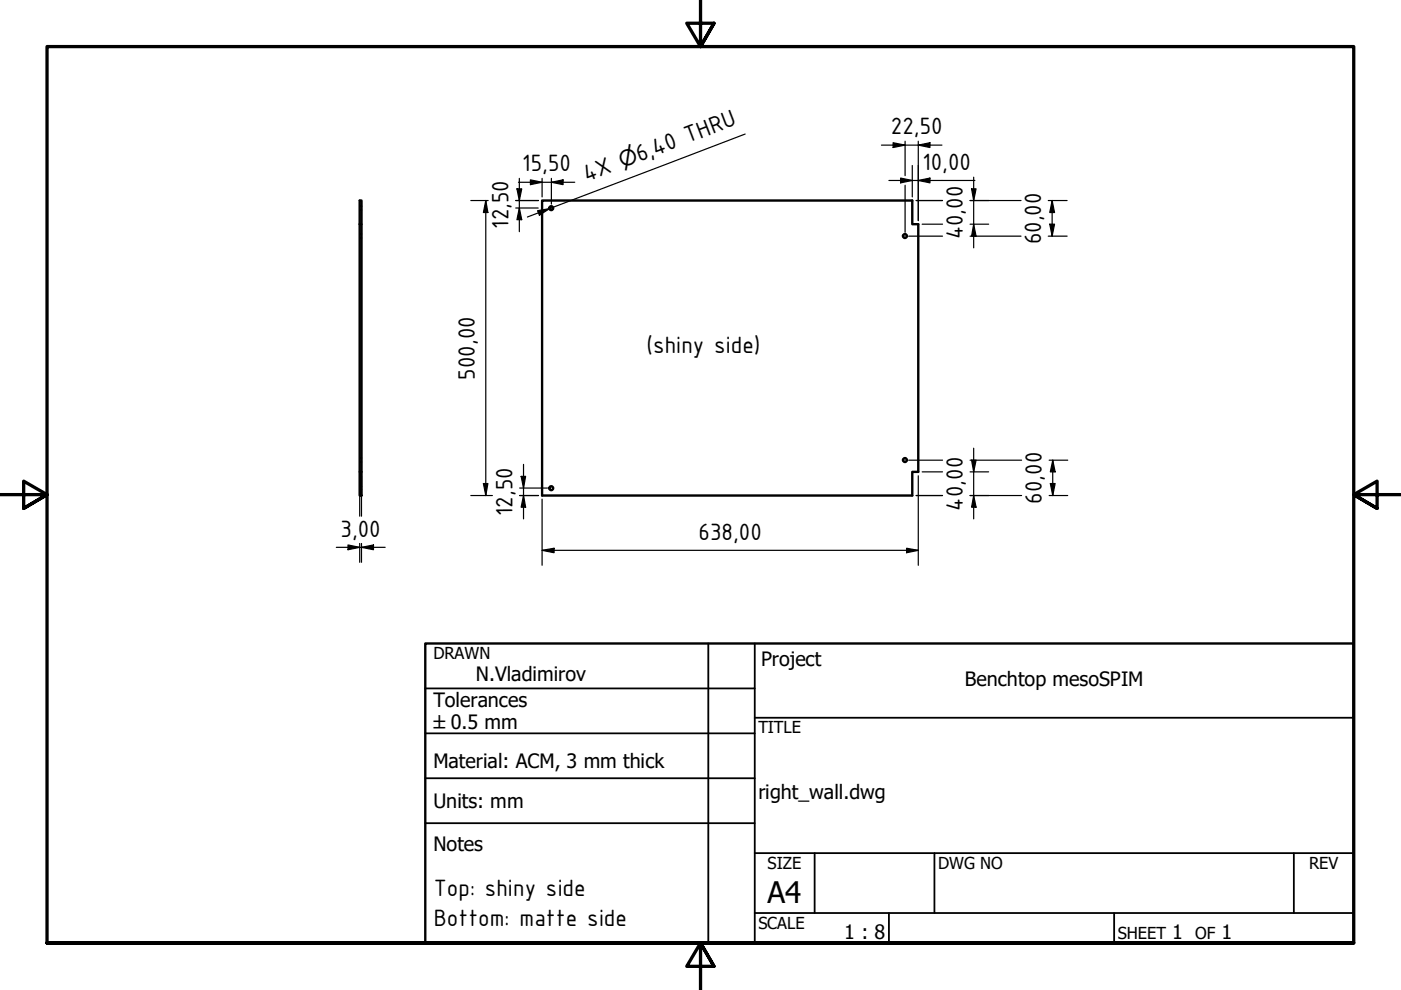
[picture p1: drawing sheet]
<svg xmlns="http://www.w3.org/2000/svg" width="297mm" height="210mm" viewBox="0 0 297 210" stroke-linecap="round" stroke-linejoin="round" font-family="sans-serif">
<!-- layer: Visible (ISO) -->
<g fill="none" stroke="#000" stroke-width=".51">
<path d="M76.3 47.5h.3v-5h-.3v57.5M76.6 47.5v52.5M114.9 42.5h78.5v5h1.3v52.5h-1.3v5.1h-78.5zM76.3 100h.3v5.1h-.3z"/>
<circle cx="116.9" cy="44.1" r=".41"/>
<circle cx="191.9" cy="50" r=".41"/>
<circle cx="191.9" cy="97.5" r=".41"/>
<circle cx="116.9" cy="103.5" r=".41"/>
</g>
<!-- layer: Hidden (ISO) -->
<g fill="none" stroke="#000" stroke-width=".38">
<path d="M76.3 44.5h.1M76.3 43.7h.1M76.3 50.5h.1M76.3 49.6h.1M76.5 44.5h.1M76.5 43.7h.1M76.5 50.5h.1M76.5 49.6h.1M76.3 98h.1M76.3 97.1h.1M76.5 98h.1M76.5 97.1h.1"/>
<path d="M76.3 103.9h.1M76.3 103.1h.1M76.5 103.9h.1M76.5 103.1h.1"/>
</g>
<!-- layer: Border (ANSI) -->
<path d="M148.5 -.1v10l-2.9-5h5.8l-2.9 5 2.9-5M0 104.9h10l-5-2.9v5.8l5-2.9-5 2.9M297 104.9h-10l5-2.9v5.8l-5-2.9 5 2.9M10 199.9v-190h277v190h-277h277M151.4 204.9l-2.9-5 2.9 5h-5.8l2.9-5v10" fill="none" stroke="#000" stroke-width=".7"/>
<!-- layer: Title (ANSI) -->
<g fill="none" stroke="#000" stroke-width=".38">
<path d="M150.2 136.4v63.5M160 136.4v63.5M90.2 146h69.8M90.2 155.5h69.8M160 152.2h127M90.2 165h69.8M90.2 174.5h69.8M160 193.6h127M160 180.9h127M172.7 180.9v12.7M188.5 193.6v6.3M198.1 180.9v12.7"/>
<path d="M236.2 193.6v6.3M274.3 180.9v12.7"/>
</g>
<path d="M90.2 136.4h196.8v63.5h-196.8z" fill="none" stroke="#000" stroke-width=".51"/>
<!-- layer: Dimension (ISO) -->
<g fill="none" stroke="#000" stroke-width=".25">
<path d="M109.9 38.6h12M110.1 37.8v11.3M112.5 38.1l2.4 .5-2.4 .6zM114.9 37.8v4M116.9 38.6l2.5-.5v1.1zM116.9 37.8v5.5M186.9 30.8h12.8M188.5 38.3h18.2M189.4 30.3l2.5 .5-2.5 .5zM190.9 37.8l2.5 .5-2.5 .5zM191.9 29.9v7.3M191.9 39.3v9.9"/>
<path d="M193.4 35.1v6.7M194.7 30.8l2.5-.5v1zM194.7 38.3l2.5-.5v1zM194.7 29.9v16.9M206.4 37.6v14.9M99.8 42.5h3.7M103 42.5l.4 2.6h-.9zM103 42.5v62.6M109.3 42.5h4.9M109.3 44.1h4.8M109.6 40h1l-.5 2.5zM110.1 44.1l.5 2.5h-1z"/>
<path d="M192.7 50.1h7.1M194.2 42.5h5.6M195.5 47.5h4.3M205.7 42.5h10.8M205.7 47.5h3.9M205.7 50.1h10.8M206 40h.9l-.5 2.5zM206.4 47.5l.5 2.6h-.9zM222.2 42.5h4.1M222.2 50.1h4.1M222.6 47.5h1l-.5 2.6zM223.1 42.5l.5 2.6h-1z"/>
<path d="M223.1 42.5v7.6M111 98.5v11.5M192.7 97.6h7.1M205.7 97.6h10.9M206 97.6h.9l-.5 2.4zM206.4 95v15M222.4 97.6h4M223.2 97.6l.5 2.4h-1zM223.2 97.6v7.5M71.3 116h10.4M73.8 115.5l2.5 .5-2.5 .6zM76.3 100.9v8.5"/>
<path d="M76.3 115.2v4M76.6 116l2.6-.5v1.1zM76.6 100.9v8.5M76.6 115.2v4M99.8 105.1h4.6M102.5 102.5h.9l-.4 2.6zM110.2 105.1h4M110.2 103.5h5.9M110.5 101h.9l-.4 2.5zM111 105.1l.4 2.4h-.9zM114.9 116.7l2.6-.5v1zM114.9 116.7h79.8"/>
<path d="M114.9 105.8v14.1M192.2 116.2l2.5 .5-2.5 .5zM194.2 105.1h5.6M194.7 100.9v19M195.5 100h4.3M205.7 105.1h10.9M205.7 100h3.9M206.4 105.1l.5 2.4h-.9zM222.4 105.1h4M222.7 102.5h1l-.5 2.6z"/>
</g>
<g fill="#000">
<path d="M112.5 38.1l2.4 .5-2.4 .6z" fill-rule="evenodd"/>
<path d="M116.9 38.6l2.5-.5v1.1z" fill-rule="evenodd"/>
<path d="M189.4 30.3l2.5 .5-2.5 .5z" fill-rule="evenodd"/>
<path d="M190.9 37.8l2.5 .5-2.5 .5z" fill-rule="evenodd"/>
<path d="M194.7 30.8l2.5-.5v1z" fill-rule="evenodd"/>
<path d="M194.7 38.3l2.5-.5v1z" fill-rule="evenodd"/>
<path d="M103 42.5l.4 2.6h-.9z" fill-rule="evenodd"/>
<path d="M109.6 40h1l-.5 2.5z" fill-rule="evenodd"/>
<path d="M110.1 44.1l.5 2.5h-1z" fill-rule="evenodd"/>
<path d="M206 40h.9l-.5 2.5z" fill-rule="evenodd"/>
<path d="M206.4 47.5l.5 2.6h-.9z" fill-rule="evenodd"/>
<path d="M222.6 47.5h1l-.5 2.6z" fill-rule="evenodd"/>
<path d="M223.1 42.5l.5 2.6h-1z" fill-rule="evenodd"/>
<path d="M206 97.6h.9l-.5 2.4z" fill-rule="evenodd"/>
<path d="M73.8 115.5l2.5 .5-2.5 .6z" fill-rule="evenodd"/>
<path d="M76.6 116l2.6-.5v1.1z" fill-rule="evenodd"/>
<path d="M102.5 102.5h.9l-.4 2.6z" fill-rule="evenodd"/>
<path d="M110.5 101h.9l-.4 2.5z" fill-rule="evenodd"/>
<path d="M111 105.1l.4 2.4h-.9z" fill-rule="evenodd"/>
<path d="M114.9 116.7l2.6-.5v1z" fill-rule="evenodd"/>
<path d="M192.2 116.2l2.5 .5-2.5 .5z" fill-rule="evenodd"/>
<path d="M206.4 105.1l.5 2.4h-.9z" fill-rule="evenodd"/>
<path d="M222.7 102.5h1l-.5 2.6z" fill-rule="evenodd"/>
<path d="M223.2 97.6l.5 2.4h-1z" fill-rule="evenodd"/>
</g>
<!-- layer: Symbol (ISO) -->
<path d="M158 28.4l-41.5 15.8M114 44.7l2.5-.5-2.1 1.4zM116.5 44.2l-4.7 1.8M117.3 44l-.8 .2" fill="none" stroke="#000" stroke-width=".25"/>
<path d="M114 44.7l2.5-.5-2.1 1.4z" fill-rule="evenodd" fill="#000"/>
<text font-size="6.3" x="162.8" y="191.4">A4</text>
<g font-size="5.4">
<text x="188.8" y="28.5">22,50</text>
<text x="135.6" y="34.3" transform="rotate(-21 135.6 34.3)">6,40 THRU</text>
<text x="195.6" y="36">10,00</text>
<text x="110.7" y="36.3">15,50</text>
<text x="124.4" y="38.6" transform="rotate(-21 124.4 38.6)">4X</text>
<text x="107.8" y="48.5" transform="rotate(-90 107.8 48.5)">12,50</text>
<text x="204.2" y="50.7" transform="rotate(-90 204.2 50.7)">40,00</text>
<text x="220.7" y="51.8" transform="rotate(-90 220.7 51.8)">60,00</text>
<text x="137.1" y="74.8">(shiny side)</text>
<text x="100.6" y="80.6" transform="rotate(-90 100.6 80.6)">500,00</text>
<text x="220.9" y="106.8" transform="rotate(-90 220.9 106.8)">60,00</text>
<text x="72.2" y="113.8">3,00</text>
<text x="108.6" y="109.4" transform="rotate(-90 108.6 109.4)">12,50</text>
<text x="204.2" y="108.2" transform="rotate(-90 204.2 108.2)">40,00</text>
<text x="148.1" y="114.4">638,00</text>
<text x="91.9" y="190">Top: shiny side</text>
<text x="91.9" y="196.3">Bottom: matte side</text>
</g>
<text font-size="4.6" x="131.9" y="35.7" transform="rotate(-21 131.9 35.7)">⌀</text>
<g font-size="4.2">
<text x="161.4" y="141.3">Project</text>
<text x="91.9" y="149.9">Tolerances</text>
<text x="100.9" y="144.4">N.Vladimirov</text>
<text x="204.5" y="145.5">Benchtop mesoSPIM</text>
<text x="91.9" y="162.8">Material: ACM, 3 mm thick</text>
<text x="91.9" y="171.2">Units: mm</text>
<text x="160.8" y="169.4">right_wall.dwg</text>
<text x="91.9" y="180.5">Notes</text>
<text x="179" y="199">1 : 8</text>
<text x="248.5" y="199.1">1</text>
<text x="259" y="199.1">1</text>
</g>
<text font-size="3.9" x="91.9" y="154.7">±0.5 mm</text>
<g font-size="3.5">
<text x="91.9" y="139.7">DRAWN</text>
<text x="160.8" y="155.5">TITLE</text>
<text x="162.8" y="184.2">SIZE</text>
<text x="198.9" y="184.2">DWG NO</text>
<text x="277.6" y="184.2">REV</text>
<text x="160.8" y="196.9">SCALE</text>
<text x="237" y="199.1">SHEET</text>
<text x="253.4" y="199.1">OF</text>
</g>
</svg>
